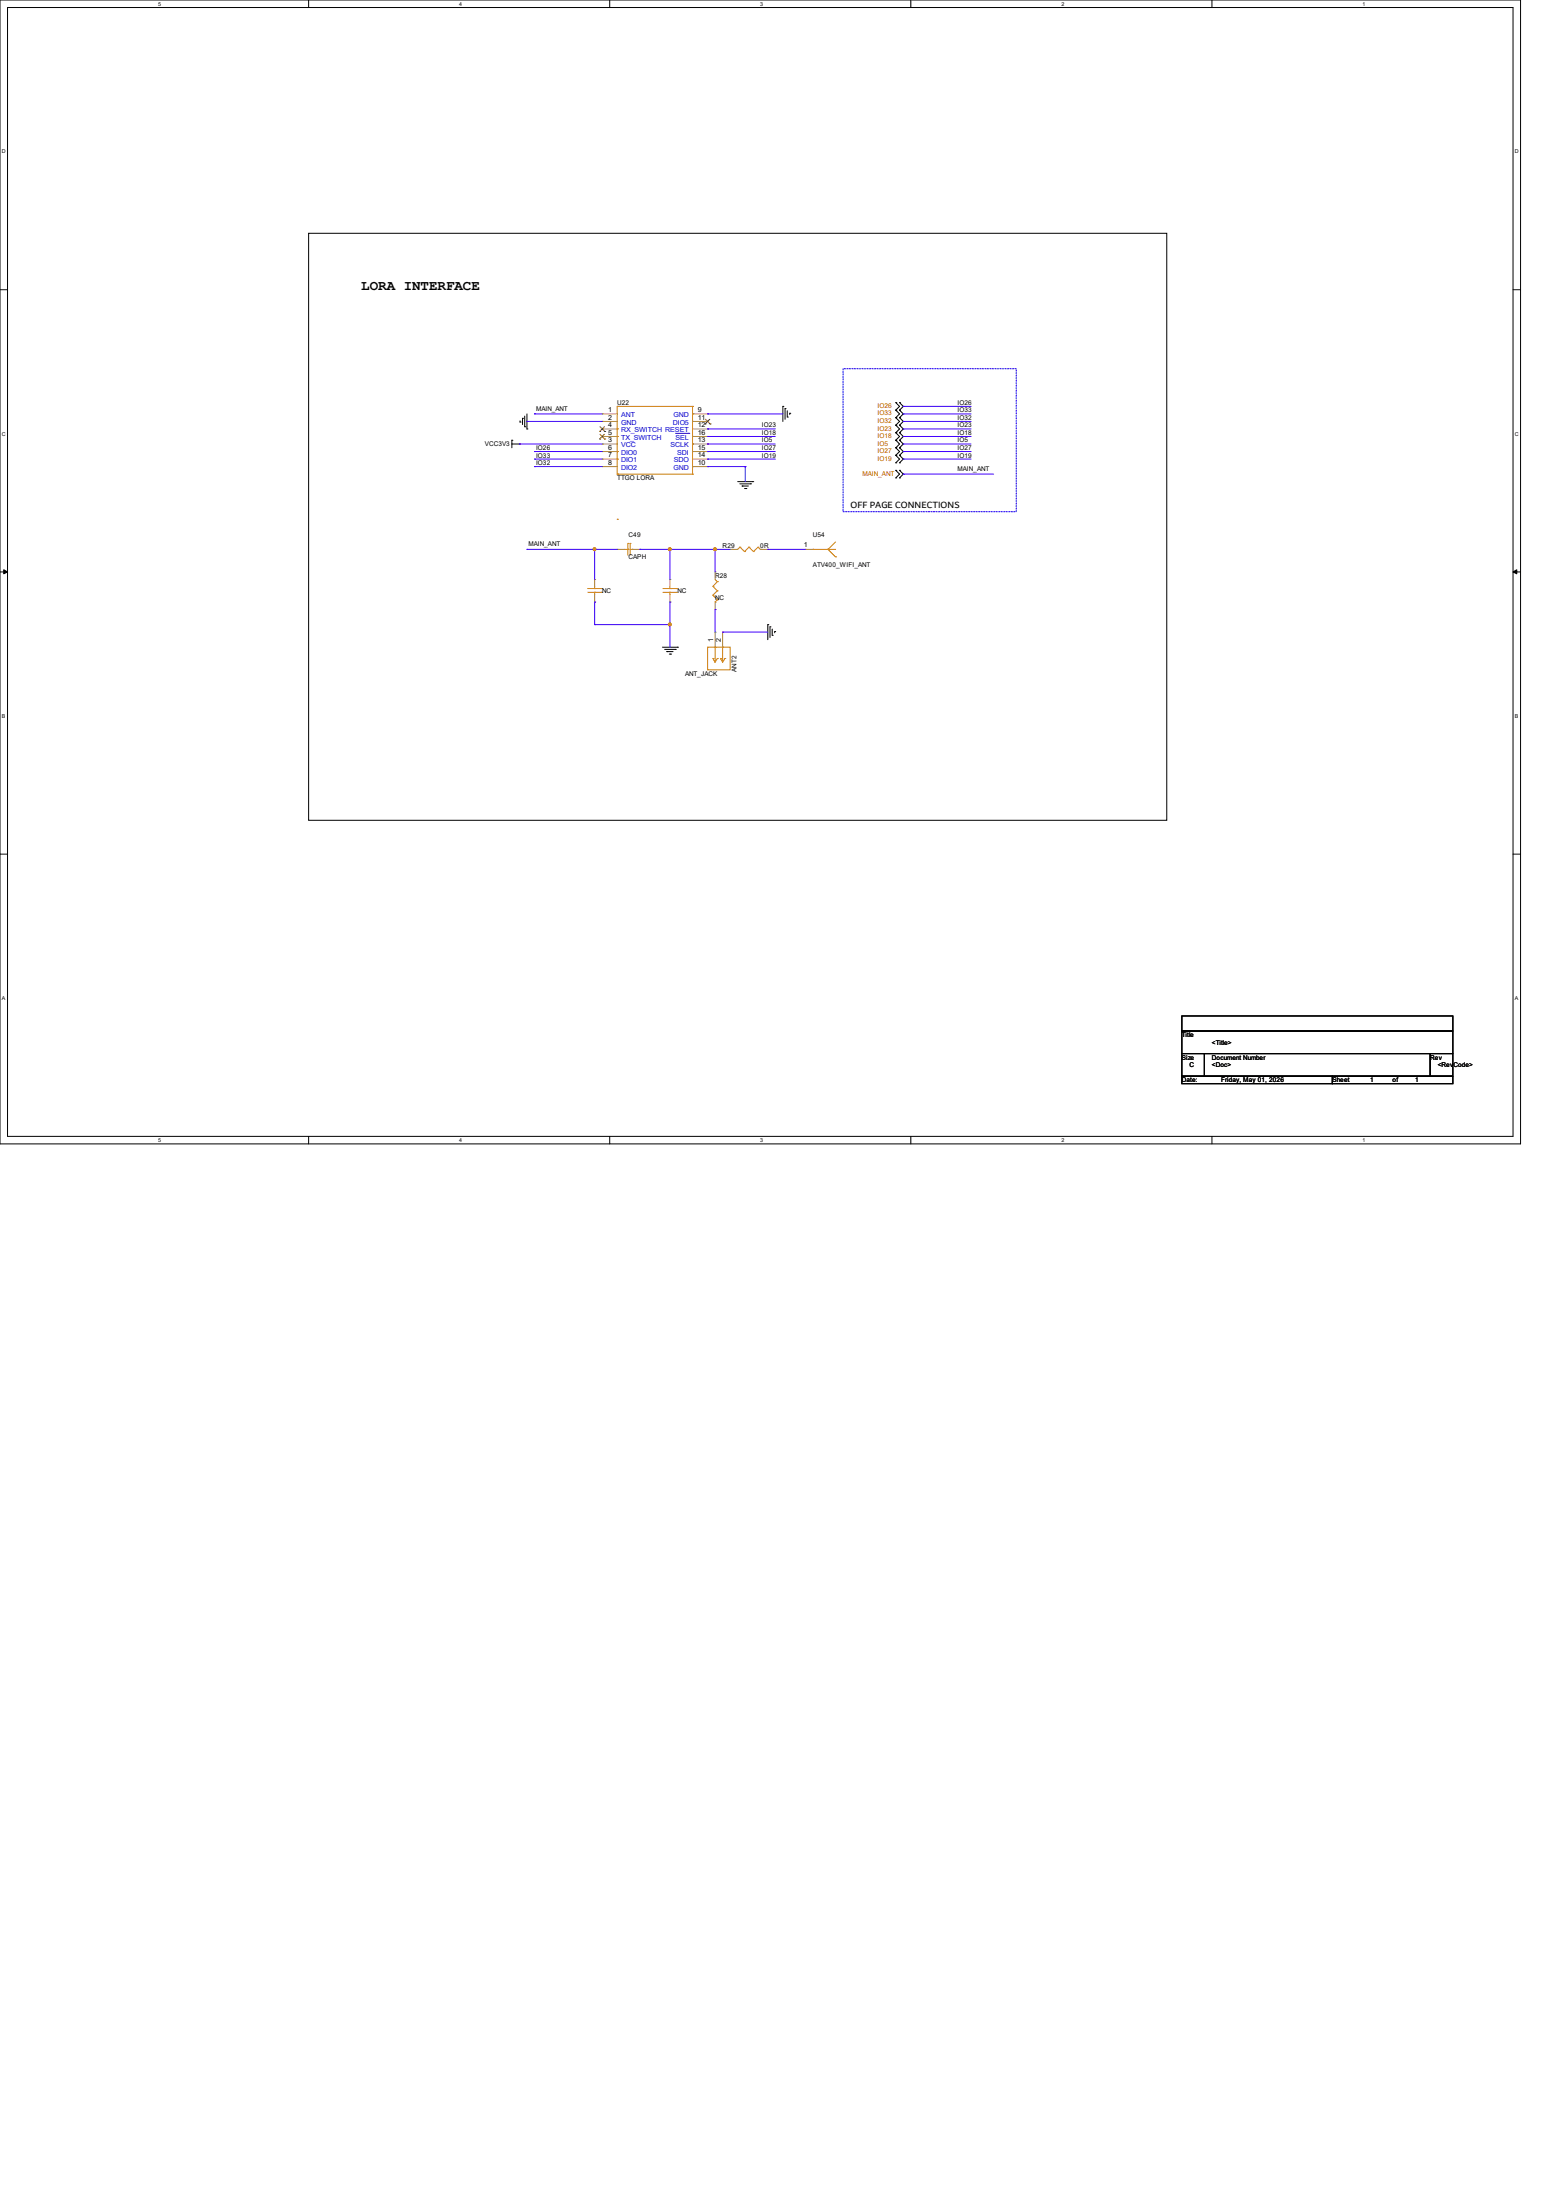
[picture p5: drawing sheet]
<svg xmlns="http://www.w3.org/2000/svg" width="210mm" height="297mm" viewBox="0 0 210 297" stroke-linecap="round" stroke-linejoin="round" font-family="sans-serif">
<path d="M0 0h205.2v154.4h-205.2zM1 1h203.2v152.4h-203.2z" fill="none" stroke="#000" stroke-width=".13"/>
<g fill="#fff">
<path d="M21.3 .1h.4v.8h-.4z"/>
<path d="M21.3 153.5h.4v.8h-.4z"/>
</g>
<path d="M41.7 0v1M41.7 153.4v1" fill="none" stroke="#000" stroke-width=".13"/>
<g fill="#fff">
<path d="M62 .1h.4v.8h-.4z"/>
<path d="M62 153.5h.4v.8h-.4z"/>
</g>
<path d="M82.3 0v1M82.3 153.4v1" fill="none" stroke="#000" stroke-width=".13"/>
<g fill="#fff">
<path d="M102.6 .1h.4v.8h-.4z"/>
<path d="M102.6 153.5h.4v.8h-.4z"/>
</g>
<path d="M122.9 0v1M122.9 153.4v1" fill="none" stroke="#000" stroke-width=".13"/>
<g fill="#fff">
<path d="M143.3 .1h.3v.8h-.3z"/>
<path d="M143.3 153.5h.3v.8h-.3z"/>
</g>
<path d="M163.6 0v1M163.6 153.4v1" fill="none" stroke="#000" stroke-width=".13"/>
<g fill="#fff">
<path d="M183.9 .1h.4v.8h-.4z"/>
<path d="M183.9 153.5h.4v.8h-.4z"/>
<path d="M.3 20.1h.5v.8h-.5z"/>
<path d="M204.5 20.1h.5v.8h-.5z"/>
<path d="M.3 58.2h.5v.8h-.5z"/>
<path d="M204.5 58.2h.5v.8h-.5z"/>
</g>
<path d="M0 39.1h1M204.2 39.1h1" fill="none" stroke="#000" stroke-width=".13"/>
<g fill="#fff">
<path d="M.3 96.3h.4v.8h-.4z"/>
<path d="M204.5 96.3h.4v.8h-.4z"/>
</g>
<path d="M0 77.2h1M204.2 77.2h1" fill="none" stroke="#000" stroke-width=".13"/>
<path d="M.5 76.9l.5 .3-.5 .3zM204.2 77.2l.5-.3v.6z" fill="#000" stroke="#000" stroke-width=".13"/>
<g fill="#fff">
<path d="M.3 134.4h.4v.8h-.4z"/>
<path d="M204.5 134.4h.4v.8h-.4z"/>
</g>
<g fill="none" stroke="#000" stroke-width=".13">
<path d="M41.7 31.5h115.8v79.2h-115.8zM69.1 59.4h.1M69.1 59.9h1M69.1 59.4v1.1M70.1 59.9h.1M70.2 57h.1M70.2 56.8v.2M70.5 56.5h.1M70.5 56.5v.8M70.8 57.6h.1M70.8 56.2v1.4M71.1 57.9h.1"/>
<path d="M71.1 55.9v2M105.7 54.9h.1M105.7 54.9v2M106 55.2h.1M106 55.2v1.4M106.3 56.3h.1M106.3 55.5v.8M106.6 55.8h.1M106.6 55.8v.2M120.9 54.4h.1M120.9 55.4h.1M120.9 56.4h.1"/>
<path d="M120.9 57.4h.1M120.9 58.4h.1M120.9 59.4h.1M120.9 54.4l.5 .5-.5 .5M120.9 55.4l.5 .5-.5 .5M120.9 56.4l.5 .5-.5 .5M120.9 57.4l.5 .5-.5 .5M120.9 58.4l.5 .5-.5 .5M120.9 59.4l.5 .5-.5 .6M121.4 55.4h.1M121.4 54.4h.1M121.4 56.4h.1"/>
<path d="M121.4 57.4h.1M121.4 58.4h.1M121.4 59.4h.1M121.4 54.4l.5 .5-.5 .5M121.4 55.4l.5 .5-.5 .5M121.4 56.4l.5 .5-.5 .5M121.4 57.4l.5 .5-.5 .5M121.4 58.4l.5 .5-.5 .5M121.4 59.4l.5 .5-.5 .6M99.6 65h2M99.9 65.3h1.4M100.2 65.6h.1"/>
<path d="M100.2 65.6h.8M100.5 66h.2M100.7 66h.1M101.3 65.3h.1M101.6 65h.1M120.9 60.5h.1M120.9 61.5h.1M120.9 62.5h.1M120.9 63.5h.1M120.9 64.5h.1M120.9 60.5l.5 .5-.5 .5M120.9 61.5l.5 .5-.5 .5"/>
<path d="M120.9 63.5l.5 .5-.5 .5M121.4 60.5h.1M121.4 61.5h.1M121.4 62.5h.1M121.4 64.5h.1M121.4 63.5h.1M121.4 60.5l.5 .5-.5 .5M121.4 61.5l.5 .5-.5 .5M121.4 63.5l.5 .5-.5 .5M89.4 87.4h2M89.7 87.7h1.4M90 88h.1"/>
<path d="M90 88h.8M90.3 88.3h.2M90.5 88.3h.1M91.1 87.7h.1M91.4 87.4h.1M103.6 84.3h.1M103.6 84.3v2.1M103.9 84.6h.1M103.9 84.6v1.5M104.2 85.8h.1M104.2 84.9v.9M104.6 85.3h.1"/>
<path d="M104.6 85.3v.1M0 115.3h1M204.2 115.3h1M159.5 137.2h36.6v2h-36.6zM159.5 139.2h36.6v3h-36.6zM159.5 142.2h3.1v3.1h-3.1zM159.5 145.3h20.3v1h-20.3zM162.6 142.2h30.4v3.1h-30.4zM179.8 145.3h16.3v1h-16.3zM193 142.2h3.1v3.1h-3.1z"/>
</g>
<path d="M113.8 49.8h23.4v19.3h-23.4z" fill="none" stroke="#00f" stroke-width=".13"/>
<g fill="none" stroke="#cc8006" stroke-width=".13">
<path d="M83.3 54.9h.1M83.3 57.9h.1M83.3 58.9h.1M83.3 54.9v9.1M83.3 54.9h10.2M93.5 54.9h.1M93.5 56.9h.1M93.5 55.9h.1M93.5 58.9h.1M93.5 59.9h.1M93.5 54.9v9.1M79.3 80h1.9"/>
<path d="M79.3 79.5h1.9M80.3 79.5h.1M80.3 80h.1M80.3 79.2v.3M80.3 80v.3M81.2 80h.1M81.2 79.5h.1M83.3 64h.1M83.3 61h.1M83.3 62h.1M83.3 70.1h.1M83.3 64h10.2"/>
<path d="M84.3 74.2h.5M84.8 73.4h.1M84.8 74.2h.1M84.8 73.4v1.6M85 73.4h.1M85 74.2h.3M85 73.4v1.6M85.3 74.2h.1M89.5 80h1.9M89.5 79.5h1.9M90.4 79.5h.1M90.4 80h.1"/>
<path d="M90.4 79.2v.3M90.4 80v.3M91.4 80h.1M91.4 79.5h.1M93.5 64h.1M93.5 63h.1M93.5 61h.1M96.2 79.2h.1M96.2 79.2l.6 .6M96.5 78.2l.3 .3M96.8 78.5h.1M96.8 79.8h.1"/>
<path d="M96.8 78.5l-.6 .7M96.8 79.8l-.6 .5M99.9 73.9h.1M99.9 73.9l-.3 .3M99.9 73.9l.6 .6M100.5 74.5h.1M101.1 73.9h.1M101.1 73.9l-.6 .6M101.1 73.9l.6 .6M101.7 74.5h.1M102.3 73.9h.1M102.3 73.9l-.6 .6"/>
<path d="M102.3 73.9l.3 .3M102.6 74.2h.1M109.7 74.2h.1M109.7 74.2h3.1M111.8 74.2h.1M111.8 74.2l1 1M112.8 75.2h.1M112.8 73.2l-1 1M95.5 87.4h3.1v3h-3.1zM96.2 80.3h.1M96.2 88.9h.1M96.2 80.3l.6 .7"/>
<path d="M96.2 88.9l.3 .5M96.5 81.3h.1M96.5 87.4h.1M96.5 87.4v2M96.8 81h.1M96.8 88.9h.1M96.8 81l-.3 .3M96.8 88.9l-.3 .5M97.2 88.9h.1M97.2 88.9l.3 .5M97.5 87.4h.1M97.5 87.4v2"/>
<path d="M97.8 88.9h.1M97.8 88.9l-.3 .5"/>
</g>
<g fill="none" stroke="#a84" stroke-width=".13">
<path d="M81.3 55.9h.1M81.3 56.9h.1M81.3 59.9h.1M81.3 57.9h.1M81.3 58.9h.1M81.3 55.9h2M81.3 56.9h2M81.3 59.9h2M81.3 57.9h2M81.3 58.9h2M93.5 55.9h2M93.5 56.9h2"/>
<path d="M93.5 59.9h2M93.5 57.9h2M93.5 58.9h2M95.5 55.9h.1M95.5 56.9h.1M95.5 57.9h.1M95.5 59.9h.1M95.5 58.9h.1M80.3 78.2h.1M80.3 78.2v1M81.3 61h.1M81.3 62h.1"/>
<path d="M81.3 63h.1M81.3 61h2M81.3 62h2M81.3 63h2M83.3 74.2h.1M83.3 74.2h1M85.3 74.2h1.1M86.4 74.2h.1M90.4 78.2h.1M90.4 78.2v1M93.5 61h2M93.5 62h2"/>
<path d="M93.5 63h2M95.5 63h.1M95.5 62h.1M95.5 61h.1M96.5 77.2h.1M96.5 77.2v1M98.6 74.2h.1M98.6 74.2h1M102.6 74.2h1M103.6 74.2h.1M108.7 74.2h.1M108.7 74.2h1"/>
<path d="M80.3 81.3h.1M80.3 80.3v1M90.4 81.3h.1M90.4 80.3v1M96.5 82.3h.1M96.5 85.3h.1M96.5 81.3v1M96.5 85.3v2.1M97.5 85.3h.1M97.5 85.3v2.1"/>
</g>
<path d="M80.9 58.3h.1M80.9 59.3h.1M81 57.6l.6 .7M81 58.6l.6 .7M81.6 57.6l-.7 .7M81.6 58.6l-.7 .7M81.6 58.3h.1M81.6 59.3h.1M95.2 57.2h.1M95.2 56.6l.6 .6M95.8 56.6l-.6 .6M95.8 57.2h.1" fill="none" stroke="#804000" stroke-width=".13"/>
<path d="M91.2 58.5h1.8M93 58.5h.1" fill="none" stroke="#00c" stroke-width=".13"/>
<g fill="none" stroke="#4200ff" stroke-width=".13">
<path d="M70.1 59.9h.1M70.1 59.9h11.2M71.1 56.9h.1M71.1 56.9h10.2M72.1 55.9h.1M72.1 55.9h9.2M95.5 55.9h.1M95.5 57.9h.1M95.5 58.9h.1M95.5 59.9h.1M95.5 59.9h9.1M95.5 55.9h10.2"/>
<path d="M95.5 57.9h9.1M95.5 58.9h9.1M121.9 54.9h.1M121.9 55.9h.1M121.9 56.9h.1M121.9 57.9h.1M121.9 58.9h.1M121.9 59.9h.1M121.9 59.9h9.2M121.9 56.9h9.2M121.9 55.9h9.2M121.9 57.9h9.2"/>
<path d="M121.9 58.9h9.2M121.9 54.9h9.2M71.1 74.2h.1M71.1 74.2h12.2M72.1 63h.1M72.1 62h.1M72.1 61h.1M72.1 63h9.2M72.1 62h9.2M72.1 61h9.2M80.3 74.2h.1M80.3 74.2v4"/>
<path d="M86.4 74.2h.1M86.4 74.2h12.2M90.4 74.2h.1M90.4 74.2v4M95.5 63h.1M95.5 61h.1M95.5 62h.1M95.5 63h5.1M95.5 62h9.1M95.5 61h9.1M96.5 74.2h.1M96.5 74.2v3"/>
<path d="M100.6 63h.1M100.6 63v2M103.6 74.2h.1M103.6 74.2h5.1M121.9 61h.1M121.9 62h.1M121.9 64h.1M121.9 62h9.2M121.9 61h9.2M121.9 64h12.2M80.3 84.3h.1M80.3 81.3h.1"/>
<path d="M80.3 84.3h10.1M80.3 81.3v3M90.4 81.3h.1M90.4 84.3h.1M90.4 81.3v6.1M96.5 82.3h.1M96.5 82.3v3M97.5 85.3h.1M97.5 85.3h6.1"/>
</g>
<g fill="#f00" stroke="#f00" stroke-width=".13">
<circle cx="90.4" cy="84.3" r=".19"/>
<circle cx="80.2" cy="74.1" r=".19"/>
<circle cx="90.4" cy="74.1" r=".19"/>
<circle cx="96.5" cy="74.1" r=".19"/>
</g>
<text font-size="1.9" x="48.8" y="39.2">LORA INTERFACE</text>
<text font-size="1.3" x="114.8" y="68.5">OFF PAGE CONNECTIONS</text>
<g font-size=".9">
<text x="72.3" y="55.5">MAIN_ANT</text>
<text x="82.1" y="55.6">1</text>
<text x="82.1" y="56.6">2</text>
<text x="82.1" y="59.7">3</text>
<text x="82.1" y="57.7">4</text>
<text x="82.1" y="58.7">5</text>
<text x="83.3" y="54.7">U22</text>
<text x="94.2" y="55.6">9</text>
<text x="94.2" y="56.6">11</text>
<text x="94.2" y="57.7">12</text>
<text x="94.2" y="59.7">13</text>
<text x="94.2" y="58.7">16</text>
<text x="102.8" y="57.7">IO23</text>
<text x="102.8" y="58.7">IO18</text>
<text x="102.8" y="59.7">IO5</text>
<text x="129.2" y="54.7">IO26</text>
<text x="129.2" y="55.7">IO33</text>
<text x="129.2" y="56.7">IO32</text>
<text x="129.2" y="57.7">IO23</text>
<text x="129.2" y="58.7">IO18</text>
<text x="129.2" y="59.7">IO5</text>
<text x="65.4" y="60.2">VCC3V3</text>
<text x="72.3" y="62.8">IO32</text>
<text x="72.3" y="61.8">IO33</text>
<text x="72.3" y="60.7">IO26</text>
<text x="82.1" y="60.7">6</text>
<text x="82.1" y="61.7">7</text>
<text x="82.1" y="62.7">8</text>
<text x="83.3" y="64.8">TTGO LORA</text>
<text x="94.2" y="62.7">10</text>
<text x="94.2" y="61.7">14</text>
<text x="94.2" y="60.7">15</text>
<text x="102.8" y="60.7">IO27</text>
<text x="102.8" y="61.8">IO19</text>
<text x="129.2" y="60.7">IO27</text>
<text x="129.2" y="61.8">IO19</text>
<text x="129.2" y="63.6">MAIN_ANT</text>
<text x="71.3" y="73.7">MAIN_ANT</text>
<text x="84.8" y="75.5">CAPH</text>
<text x="84.8" y="72.4">C49</text>
<text x="97.5" y="74">R29</text>
<text x="102.6" y="74">0R</text>
<text x="108.5" y="73.9">1</text>
<text x="109.7" y="72.4">U54</text>
<text x="109.7" y="76.6">ATV400_WIFI_ANT</text>
<text x="81.3" y="80.1">NC</text>
<text x="91.4" y="80.1">NC</text>
<text x="96.5" y="78">R28</text>
<text x="96.5" y="81.1">NC</text>
<text x="96.3" y="86.7" transform="rotate(-90 96.3 86.7)">1</text>
<text x="97.3" y="86.7" transform="rotate(-90 97.3 86.7)">2</text>
<text x="92.5" y="91.2">ANT_JACK</text>
<text x="99.4" y="90.7" transform="rotate(-90 99.4 90.7)">ANT2</text>
<text x="159.5" y="140">Title</text>
<text x="159.5" y="143">Size</text>
<text x="163.6" y="141">&lt;Title&gt;</text>
<text x="163.6" y="143">Document Number</text>
<text x="193" y="143">Rev</text>
<text x="159.5" y="146.1">Date:</text>
<text x="160.5" y="144.1">C</text>
<text x="163.6" y="144.1">&lt;Doc&gt;</text>
<text x="164.8" y="146.1">Friday, May 01, 2026</text>
<text x="179.8" y="146.1">Sheet</text>
<text x="184.9" y="146.1">1</text>
<text x="188" y="146.1">of</text>
<text x="191" y="146.1">1</text>
<text x="194.1" y="144.1">&lt;RevCode&gt;</text>
</g>
<g font-size=".9" fill="#00c">
<text x="83.8" y="56.3">ANT</text>
<text x="83.8" y="57.3">GND</text>
<text x="83.8" y="58.3">RX_SWITCH RESET</text>
<text x="83.8" y="59.4">TX_SWITCH</text>
<text x="90.8" y="57.3">DIO5</text>
<text x="90.9" y="56.3">GND</text>
<text x="91.2" y="59.4">SEL</text>
<text x="83.8" y="60.4">VCC</text>
<text x="83.8" y="61.4">DIO0</text>
<text x="83.8" y="62.4">DIO1</text>
<text x="83.8" y="63.4">DIO2</text>
<text x="90.5" y="60.4">SCLK</text>
<text x="90.9" y="63.4">GND</text>
<text x="90.9" y="62.4">SDO</text>
<text x="91.4" y="61.4">SDI</text>
</g>
<g font-size=".9" fill="#f00">
<text x="118.5" y="55.1">IO26</text>
<text x="118.5" y="56.1">IO33</text>
<text x="118.5" y="57.1">IO32</text>
<text x="118.5" y="58.1">IO23</text>
<text x="118.5" y="59.1">IO18</text>
<text x="116.4" y="64.2">MAIN_ANT</text>
<text x="118.5" y="60.2">IO5</text>
<text x="118.5" y="61.2">IO27</text>
<text x="118.5" y="62.2">IO19</text>
</g>
<g font-size=".7">
<text x="21.3" y=".8">5</text>
<text x="62" y=".8">4</text>
<text x="102.6" y=".8">3</text>
<text x="143.3" y=".8">2</text>
<text x="183.9" y=".8">1</text>
<text x=".3" y="20.7">D</text>
<text x="204.5" y="20.7">D</text>
<text x=".3" y="58.8">C</text>
<text x="204.5" y="58.8">C</text>
<text x=".3" y="96.9">B</text>
<text x="204.5" y="96.9">B</text>
<text x=".3" y="135">A</text>
<text x="204.5" y="135">A</text>
<text x="21.3" y="154.2">5</text>
<text x="62" y="154.2">4</text>
<text x="102.6" y="154.2">3</text>
<text x="143.3" y="154.2">2</text>
<text x="183.9" y="154.2">1</text>
</g>
</svg>
